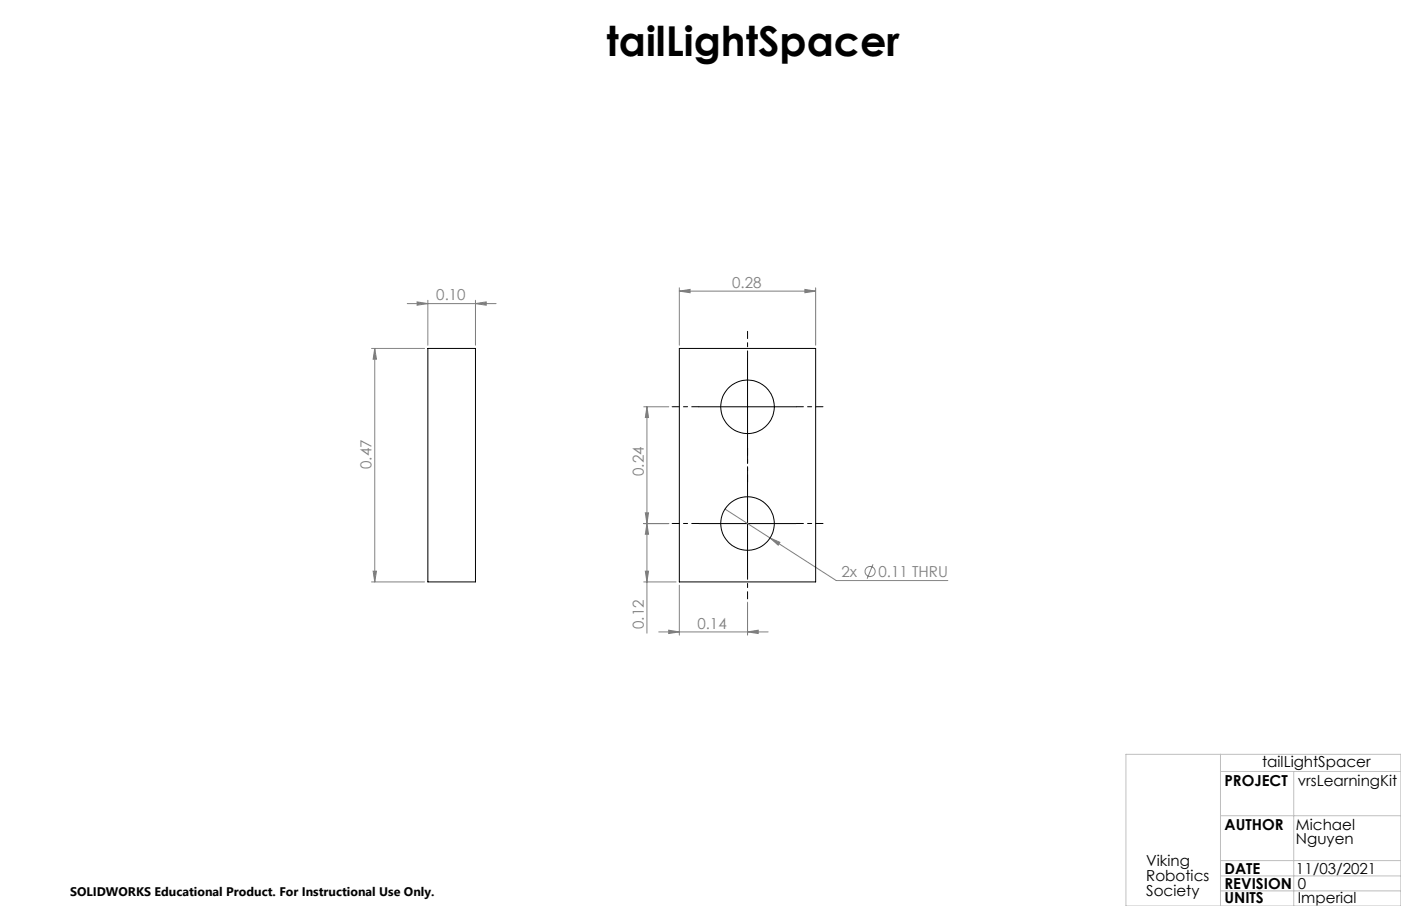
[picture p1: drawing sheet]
<svg xmlns="http://www.w3.org/2000/svg" width="432mm" height="279mm" viewBox="0 0 432 279" stroke-linecap="round" stroke-linejoin="round" font-family="sans-serif">
<g fill="none" stroke="#808080" stroke-width=".31">
<path d="M125.5 93.6h27.4M128.6 93.1l3.3 .5-3.3 .5zM131.9 92.6v13.9M146.5 93.6l3.4-.5v1zM146.5 92.6v13.9M209.4 89.8l3.3-.5v1zM209.4 88.8v17.7M209.4 89.8h42M248.1 89.3l3.3 .5-3.3 .5zM251.4 88.8v17.7M114.5 107.5h16.3M115.5 107.5l.5 3.3h-1z"/>
<path d="M115.5 107.5v72M198.4 125.4h7.7M199.4 125.4l.5 3.4h-1zM199.4 125.4v69.9M198.9 158.2h1l-.5 3.3zM223.4 157l34.3 22h34.4M114.5 179.5h16.3M115 176.1h1l-.5 3.4zM198.4 179.5h10M198.4 161.5h7.7M198.9 176.1h1l-.5 3.4zM199.4 161.5l.5 3.2h-1z"/>
<path d="M237.3 165.9l3.1 1.4-.5 .8zM269.1 174l-1.8 4.5M203 194.9h33.7M206.1 194.3l3.3 .6-3.3 .5zM209.4 180.4v15.5M230.4 194.9l3.3-.6v1.1zM230.4 185.7v10.2"/>
<circle cx="268.2" cy="176.2" r="1.55"/>
</g>
<path d="M230.4 110.4v-8.2M215.4 125.4h-8.2M245.4 125.4h8.3M230.4 146.4v-8.2M230.4 140.4v8.3M215.4 161.4h-8.2M230.4 176.4v8.3M245.4 161.4h8.3" fill="none" stroke="#000" stroke-width=".31" stroke-dasharray="15.2 1.3 1.3 1.3" stroke-dashoffset="13"/>
<path d="M230.4 110.5v29.9M215.4 125.4h30M230.4 146.4v30.1M215.4 161.5h30" fill="none" stroke="#000" stroke-width=".31"/>
<path d="M347 232.6h84.8v46.8h-84.8zM376.2 232.6v46.8M376.2 237.9h55.6M398.7 237.9v41.5M376.2 251.6h55.6M376.2 265.4h55.6M376.2 270.1h55.6M376.2 274.7h55.6" fill="none" stroke="#c0c0c0" stroke-width=".31"/>
<g fill="#808080">
<path d="M237.3 165.9l3.1 1.4-.5 .8z"/>
<path d="M248.1 89.3l3.3 .5-3.3 .5zM209.4 89.8l3.3-.5v1zM230.4 194.9l3.3-.6v1.1zM206.1 194.3l3.3 .6-3.3 .5zM146.5 93.6l3.4-.5v1zM128.6 93.1l3.3 .5-3.3 .5z"/>
<path d="M198.9 176.1h1l-.5 3.4zM199.4 161.5l.5 3.2h-1zM198.9 158.2h1l-.5 3.3zM199.4 125.4l.5 3.4h-1z"/>
<path d="M115.5 107.5l.5 3.3h-1zM115 176.1h1l-.5 3.4z"/>
</g>
<g fill="none" stroke="#000" stroke-width=".31">
<path d="M131.9 107.5h14.6v72h-14.6zM209.4 107.5h42v72h-42z"/>
<circle cx="230.4" cy="125.5" r="8.3"/>
<circle cx="230.4" cy="161.4" r="8.3"/>
</g>
<text font-size="12.7" x="186.9" y="17.3">tailLightSpacer</text>
<g font-size="4.7" fill="#808080">
<text x="225.7" y="88.7">0.28</text>
<text x="134.5" y="92.6">0.10</text>
<text x="114.5" y="144.6" transform="rotate(-90 114.5 144.6)">0.47</text>
<text x="198.4" y="146.8" transform="rotate(-90 198.4 146.8)">0.24</text>
<text x="259.4" y="177.9">2x</text>
<text x="270.8" y="177.9">0.11 THRU</text>
<text x="198.4" y="194" transform="rotate(-90 198.4 194)">0.12</text>
<text x="214.9" y="193.8">0.14</text>
</g>
<g font-size="4.7">
<text x="389" y="236.5">tailLightSpacer</text>
<text x="377.4" y="242.3">PROJECT</text>
<text x="400" y="242.3">vrsLearningKit</text>
<text x="377.4" y="255.9">AUTHOR</text>
<text x="399.4" y="255.9">Michael</text>
<text x="399.4" y="260.4">Nguyen</text>
<text x="353.3" y="267.1">Viking</text>
<text x="377.4" y="269.5">DATE</text>
<text x="399.4" y="269.5">11/03/2021</text>
<text x="353.3" y="271.7">Robotics</text>
<text x="377.4" y="274">REVISION</text>
<text x="400" y="274">0</text>
<text x="353.3" y="276.2">Society</text>
<text x="377.4" y="278.5">UNITS</text>
<text x="400" y="278.5">Imperial</text>
</g>
<text font-size="3.8" x="21.6" y="276.3">SOLIDWORKS Educational Product. For Instructional Use Only.</text>
</svg>
